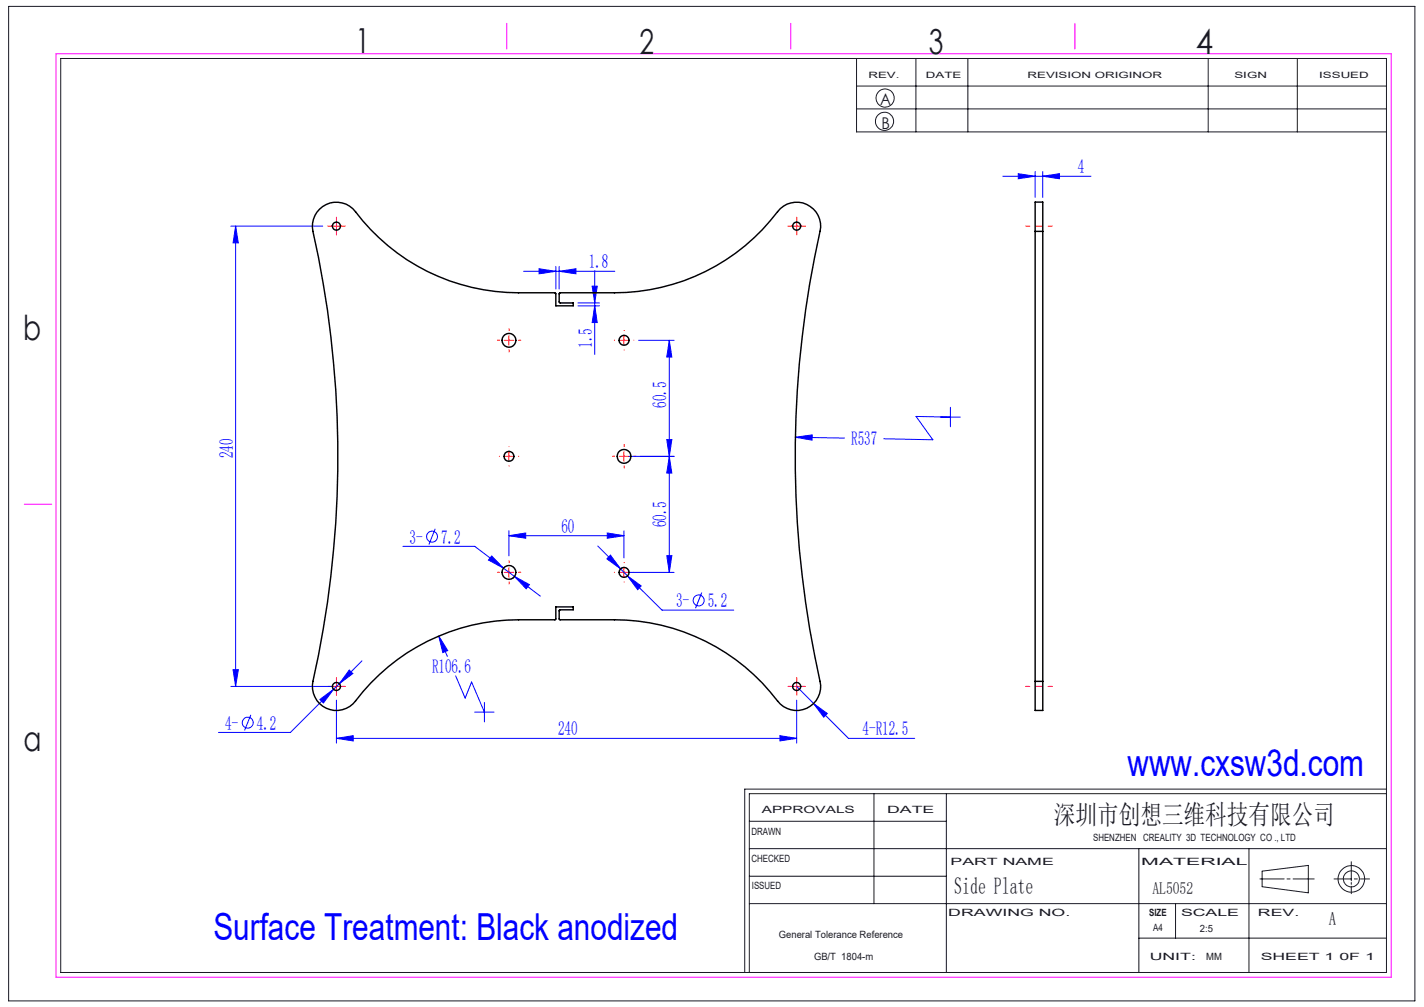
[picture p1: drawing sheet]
<svg xmlns="http://www.w3.org/2000/svg" width="297mm" height="210mm" viewBox="0 0 297 210" stroke-linecap="round" stroke-linejoin="round" font-family="sans-serif">
<g fill="none" stroke="#191924" stroke-width=".21">
<path d="M1.8 1.3h293.3v207.4h-293.3zM12.7 12.2h276.5v190.6h-276.5zM178.6 12.2v15.3h110.6M178.6 17.9h110.6M191 12.2v15.3M201.9 12.2v15.3M252 12.2v15.3M270.6 12.2v15.3M178.6 22.7h110.6M156.3 177h132.9M156.3 171.3h41.1M182.3 165.5v22.9"/>
<path d="M197.4 165.5v37.3M237.5 177v25.8M260.5 177v25.8M281.8 179.7v4M289.2 165.5h-132.9v37.3M289.2 164.6h-133.9v38.2M156.3 188.4h132.9M156.3 182.7h41.1M237.5 195.6h51.7M245.2 188.4v7.2M262.8 183.3h5M263.2 181.7l9.7-1.2v5.7l-9.7-1.3z"/>
<path d="M268.4 183.3h.7M269.7 183.3h4.4M278.2 183.3h3.6M281.8 184v.4M281.8 184.8v1.6M282.5 183.3h.6M283.7 183.3h1.9"/>
<circle cx="184.5" cy="25.3" r="1.9"/>
<circle cx="184.6" cy="20.4" r="1.89"/>
<circle cx="281.9" cy="183.3" r="1.68"/>
<circle cx="281.9" cy="183.3" r="2.77"/>
</g>
<path d="M11.7 11.2h278.5v192.6h-278.5zM105.7 4.9v5.3M164.9 4.9v5.3M224.2 4.9v5.3M5 105.2h5.8" fill="none" stroke="#f0f" stroke-width=".21"/>
<g fill="none" stroke="#00f" stroke-width=".21">
<path d="M209.2 36.8h18.3M212.4 36.2l3.5 .6-3.5 .5zM215.9 35.8v5.4M217.5 36.8l3.5-.6v1.1zM217.5 35.8v5.4M48.2 47.2h19.1M49.1 47.2v95.9M49.1 47.2l.6 3.5h-1.1zM109.2 56.6h19M112.4 56l3.5 .6-3.5 .5zM115.9 55.6v4.7M116.6 56.6l3.5-.6v1.1z"/>
<path d="M116.6 55.6v4.7M123.5 59.7h1.1l-.6 3.5zM124 56.4v17.5M120.5 63.2h4.5M120.5 63.8h4.5M124 63.8l.6 3.5h-1.1zM133.2 71h7.4M139.6 71v48.4M139.6 71l.5 3.5h-1zM131.2 95.2h9.4M139.1 91.7h1l-.5 3.5zM139.6 95.2l.5 3.5h-1z"/>
<path d="M165.9 91.2l3.5-.5v1.1zM165.9 91.2l10.2 .2M196.2 87h4.1M198.2 87l-7.1-.2 3.5 4.9-10.3-.2M198.2 84.9v4.1M84 113.9h15l6 4.6M90.8 110.3l-1.3 3.3M102.6 115.9l2.4 2.6-3.1-1.7zM105 118.5l2.3 1.7M106.2 111.7l3.4-.5v1zM106.2 110.7v5.2M106.2 111.7h23.9"/>
<path d="M124.7 113.9l4.7 4.7M126.6 111.2l3.5 .5-3.5 .5zM127.3 115.8l2.1 2.8-2.8-2.1zM129.4 118.6l1.5 1.5M130.1 118.3l-.7 .3M130.1 110.7v5.6M131.2 119.4h9.4M139.1 115.9h1l-.5 3.5zM48.6 139.7h1.1l-.6 3.4zM72.8 139.7l.8 .8-2.8 2.1zM75.5 137.8l-4.7 4.8M91.5 132.6l1.9 3.1-1 .4z"/>
<path d="M91.5 132.6l1.8 4.3M107.3 120.2l3.1 1.7-.7 .9zM107.3 120.2l5.4 4.1M107.4 120.2l-.8 .5M130.9 120.1l2.8 2.1-.7 .8zM130.9 120.1l7.2 7.1h14.9M146.4 123.6l-1.3 3.3M48.2 143.1h20.9M52.3 149.1l-1.3 3.2M66.7 145.9l2.9-2.2-2.1 2.9zM69.6 143.7l-9 9h-15M70.2 154l3.5-.6v1.1z"/>
<path d="M70.2 146v9M70.2 154h96M70.8 142.6l-1.2 1.1M95 141l2 4.6 1.4-3.4 2.6 6.3M99 148.5h4M101 146.5v4.1M162.7 153.4l3.5 .6-3.5 .5zM166.2 146v9M166.2 143.1l3.5 3.6M169.7 146.7l2.8 2.1-.7 .8zM169.7 146.7l7.3 7.3h13.8"/>
<circle cx="90.1" cy="111.9" r="1.15"/>
<circle cx="145.7" cy="125.2" r="1.15"/>
<circle cx="51.7" cy="150.7" r="1.14"/>
</g>
<g fill="none" stroke="#f00" stroke-width=".21" stroke-dasharray="30.5 1.3 1.3 1.3">
<path d="M69.2 47.1h-.9M70.2 46.1v-.8M70.2 48.1v.9M71.2 47.1h.8M165.2 47.1h-.9M166.2 46.1v-.8M166.2 48.1v.9M167.2 47.1h.8M104.2 70.9h-.5M106.2 68.9v-.4M106.2 72.9v.5M108.2 70.9h.4"/>
<path d="M128.2 70.9h-.1M130.2 68.9h.1M130.2 72.9v.1M132.2 70.9h.1M104.2 95.1h-.1M106.2 93.1h.1M106.2 97.1v.1M108.2 95.1h.1M128.2 95.1h-.5M130.2 93.1v-.4M130.2 97.1v.5M132.2 95.1h.4"/>
<path d="M104.2 119.3h-.5M106.2 117.3v-.4M108.2 119.3h.4M128.2 119.3h-.1M130.2 117.3h.1M132.2 119.3h.1M106.2 121.3v.5M130.2 121.3v.1M69.2 143.1h-.9M70.2 142.1v-.8M70.2 144.1v.9M71.2 143.1h.8"/>
<path d="M165.2 143.1h-.9M166.2 142.1v-.8M166.2 144.1v.9M167.2 143.1h.8"/>
</g>
<g fill="none" stroke="#f00" stroke-width=".21">
<path d="M69.1 47.2h2.1M70.2 46.2v2M165.2 47.2h1.9M166.2 46.2v2M105.2 71h2M106.2 70v2M129.2 71h2M130.1 70v2M105.2 95.2h2M106.2 94.1v2.1M129.2 95.2h2M130.1 94.1v2.1"/>
<path d="M105.2 119.4h2M106.2 118.3v2.1M129.2 119.4h2M130.1 118.3v2.1M69.1 143.1h2.1M70.2 142.2v2M165.2 143.1h1.9M166.2 142.2v2"/>
</g>
<path d="M219.5 47.1h-5.6M219.5 143.1h-5.6" fill="none" stroke="#f00" stroke-width=".21" stroke-dasharray="30.5 1.3 1.3 1.3" stroke-dashoffset="29.6"/>
<g fill="#00f">
<path d="M116.6 56.6l3.5-.6v1.1zM112.4 56l3.5 .6-3.5 .5z"/>
<path d="M106.2 111.7l3.4-.5v1zM126.6 111.2l3.5 .5-3.5 .5zM70.2 154l3.5-.6v1.1zM162.7 153.4l3.5 .6-3.5 .5zM72.8 139.7l-2 2.9 2.8-2.1zM66.7 145.9l.8 .7 2.1-2.9zM169.7 146.7l2.1 2.9 .7-.8zM107.3 120.2l2.4 2.6 .7-.9zM102.6 115.9l-.7 .9 3.1 1.7zM127.3 115.8l-.7 .7 2.8 2.1zM130.9 120.1l2.1 2.9 .7-.8zM91.5 132.6l.9 3.5 1-.4zM165.9 91.2l3.5 .6v-1.1zM212.4 36.2l3.5 .6-3.5 .5zM217.5 36.8l3.5-.6v1.1z"/>
<path d="M139.1 115.9h1l-.5 3.5zM139.6 95.2l.5 3.5h-1zM139.1 91.7h1l-.5 3.5zM139.6 71l.5 3.5h-1zM48.6 139.7h1.1l-.6 3.4zM49.1 47.2l.6 3.5h-1.1z"/>
<path d="M123.5 59.7h1.1l-.6 3.5zM124 63.8l.6 3.5h-1.1z"/>
</g>
<g fill="none" stroke="#000" stroke-width=".3">
<path d="M66.7 43.6a5 5 0 0 1 7.5 .6 42.5 42.5 0 0 0 34 16.9h7.6l.1 2.7h3.7v-.6l-2.9-.1-.1-1.9 .2-.1h11.4a42.9 42.9 0 0 0 34.5-17.6 5 5 0 0 1 5.9-.7 5 5 0 0 1 2.4 5.5 216.4 216.4 0 0 0 .2 94.6 5 5 0 0 1-3.3 5 5 5 0 0 1-5.7-1.7 42.8 42.8 0 0 0-34-17h-11.5v-2h2.9v-.6h-3.7v2.5l-.2 .1a108.7 108.7 0 0 0-12.4 .3 43.2 43.2 0 0 0-29.7 17.3 5 5 0 0 1-5.9 .7 5 5 0 0 1-2.4-5.4 215.9 215.9 0 0 0-.1-94.7 5 5 0 0 1 1.5-3.8zM215.9 48.3v-6.2h1.6v6.2M215.9 48.3v93.8M215.9 48.3h1.6M217.5 48.3v93.8M215.9 142.1v6.1h1.6v-6.1M215.9 142.1h1.6"/>
<circle cx="70.2" cy="47.2" r=".84"/>
<circle cx="166.2" cy="47.2" r=".84"/>
<circle cx="106.1" cy="71" r="1.45"/>
<circle cx="130.2" cy="71" r="1.04"/>
<circle cx="106.2" cy="95.2" r="1.03"/>
<circle cx="130.2" cy="95.2" r="1.43"/>
<circle cx="106.1" cy="119.4" r="1.45"/>
<circle cx="130.2" cy="119.4" r="1.04"/>
<circle cx="70.2" cy="143.2" r=".84"/>
<circle cx="166.1" cy="143.2" r=".84"/>
</g>
<g font-size="7.8" fill="#00f">
<text x="235.2" y="161.8">www.cxsw3d.com</text>
<text x="44.5" y="196">Surface Treatment: Black anodized</text>
</g>
<g font-size="7.2" fill="#191924">
<text x="74.1" y="11">1</text>
<text x="133.4" y="11.2">2</text>
<text x="193.7" y="11.3">3</text>
<text x="249.4" y="11.3">4</text>
<text x="4.8" y="70.9">b</text>
<text x="4.9" y="156.5">a</text>
</g>
<text font-size="5.6" fill="#191924" x="219.8" y="171.8">深圳市创想三维科技有限公司</text>
<text font-size="4.9" fill="#191924" x="199" y="186.5">Side Plate</text>
<g font-size="4.1" fill="#00f">
<text x="224.8" y="36.2">4</text>
<text x="122.8" y="56">1.8</text>
<text x="123.5" y="72.5" transform="rotate(-90 123.5 72.5)">1.5</text>
<text x="139" y="85" transform="rotate(-90 139 85)">60.5</text>
<text x="48.6" y="95.5" transform="rotate(-90 48.6 95.5)">240</text>
<text x="177.5" y="92.9">R537</text>
<text x="85.4" y="113.4">3-</text>
<text x="92" y="113.4">7.2</text>
<text x="117.1" y="111.1">60</text>
<text x="139" y="110" transform="rotate(-90 139 110)">60.5</text>
<text x="141" y="126.7">3-</text>
<text x="147.6" y="126.7">5.2</text>
<text x="90.1" y="140.4">R106.6</text>
<text x="47" y="152.2">4-</text>
<text x="53.6" y="152.2">4.2</text>
<text x="116.4" y="153.4">240</text>
<text x="179.9" y="153.4">4-R12.5</text>
</g>
<text font-size="3.9" fill="#191924" x="277.2" y="193">A</text>
<text font-size="3.5" fill="#191924" x="240.4" y="186.4">AL5052</text>
<g font-size="3.4" fill="#191924">
<text x="183.6" y="22">A</text>
<text x="183.8" y="27">B</text>
</g>
<g font-size="2.1" fill="#191924">
<text x="158.9" y="169.5">APPROVALS</text>
<text x="185" y="169.5">DATE</text>
<text x="156.7" y="174.2">DRAWN</text>
<text x="156.7" y="179.7">CHECKED</text>
<text x="228" y="175.4">SHENZHEN CREALITY 3D TECHNOLOGY CO ., LTD</text>
<text x="156.8" y="185.4">ISSUED</text>
<text x="198.2" y="180.4">PART NAME</text>
<text x="238" y="180.4">MATERIAL</text>
<text x="197.8" y="191">DRAWING NO.</text>
<text x="239.7" y="191">SIZE</text>
<text x="246.3" y="191">SCALE</text>
<text x="262.4" y="191">REV.</text>
<text x="162.4" y="195.6">General Tolerance Reference</text>
<text x="240.5" y="194.1">A4</text>
<text x="250.3" y="194.3">2:5</text>
<text x="169.8" y="200.2">GB/T 1804-m</text>
<text x="239.8" y="200.2">UNIT:</text>
<text x="251.6" y="200.2">MM</text>
<text x="262.9" y="200.2">SHEET 1 0F 1</text>
</g>
<g font-size="1.8" fill="#191924">
<text x="181.1" y="16.3">REV.</text>
<text x="193.1" y="16.3">DATE</text>
<text x="214.3" y="16.3">REVISION ORIGINOR</text>
<text x="257.5" y="16.3">SIGN</text>
<text x="275.1" y="16.3">ISSUED</text>
</g>
</svg>
